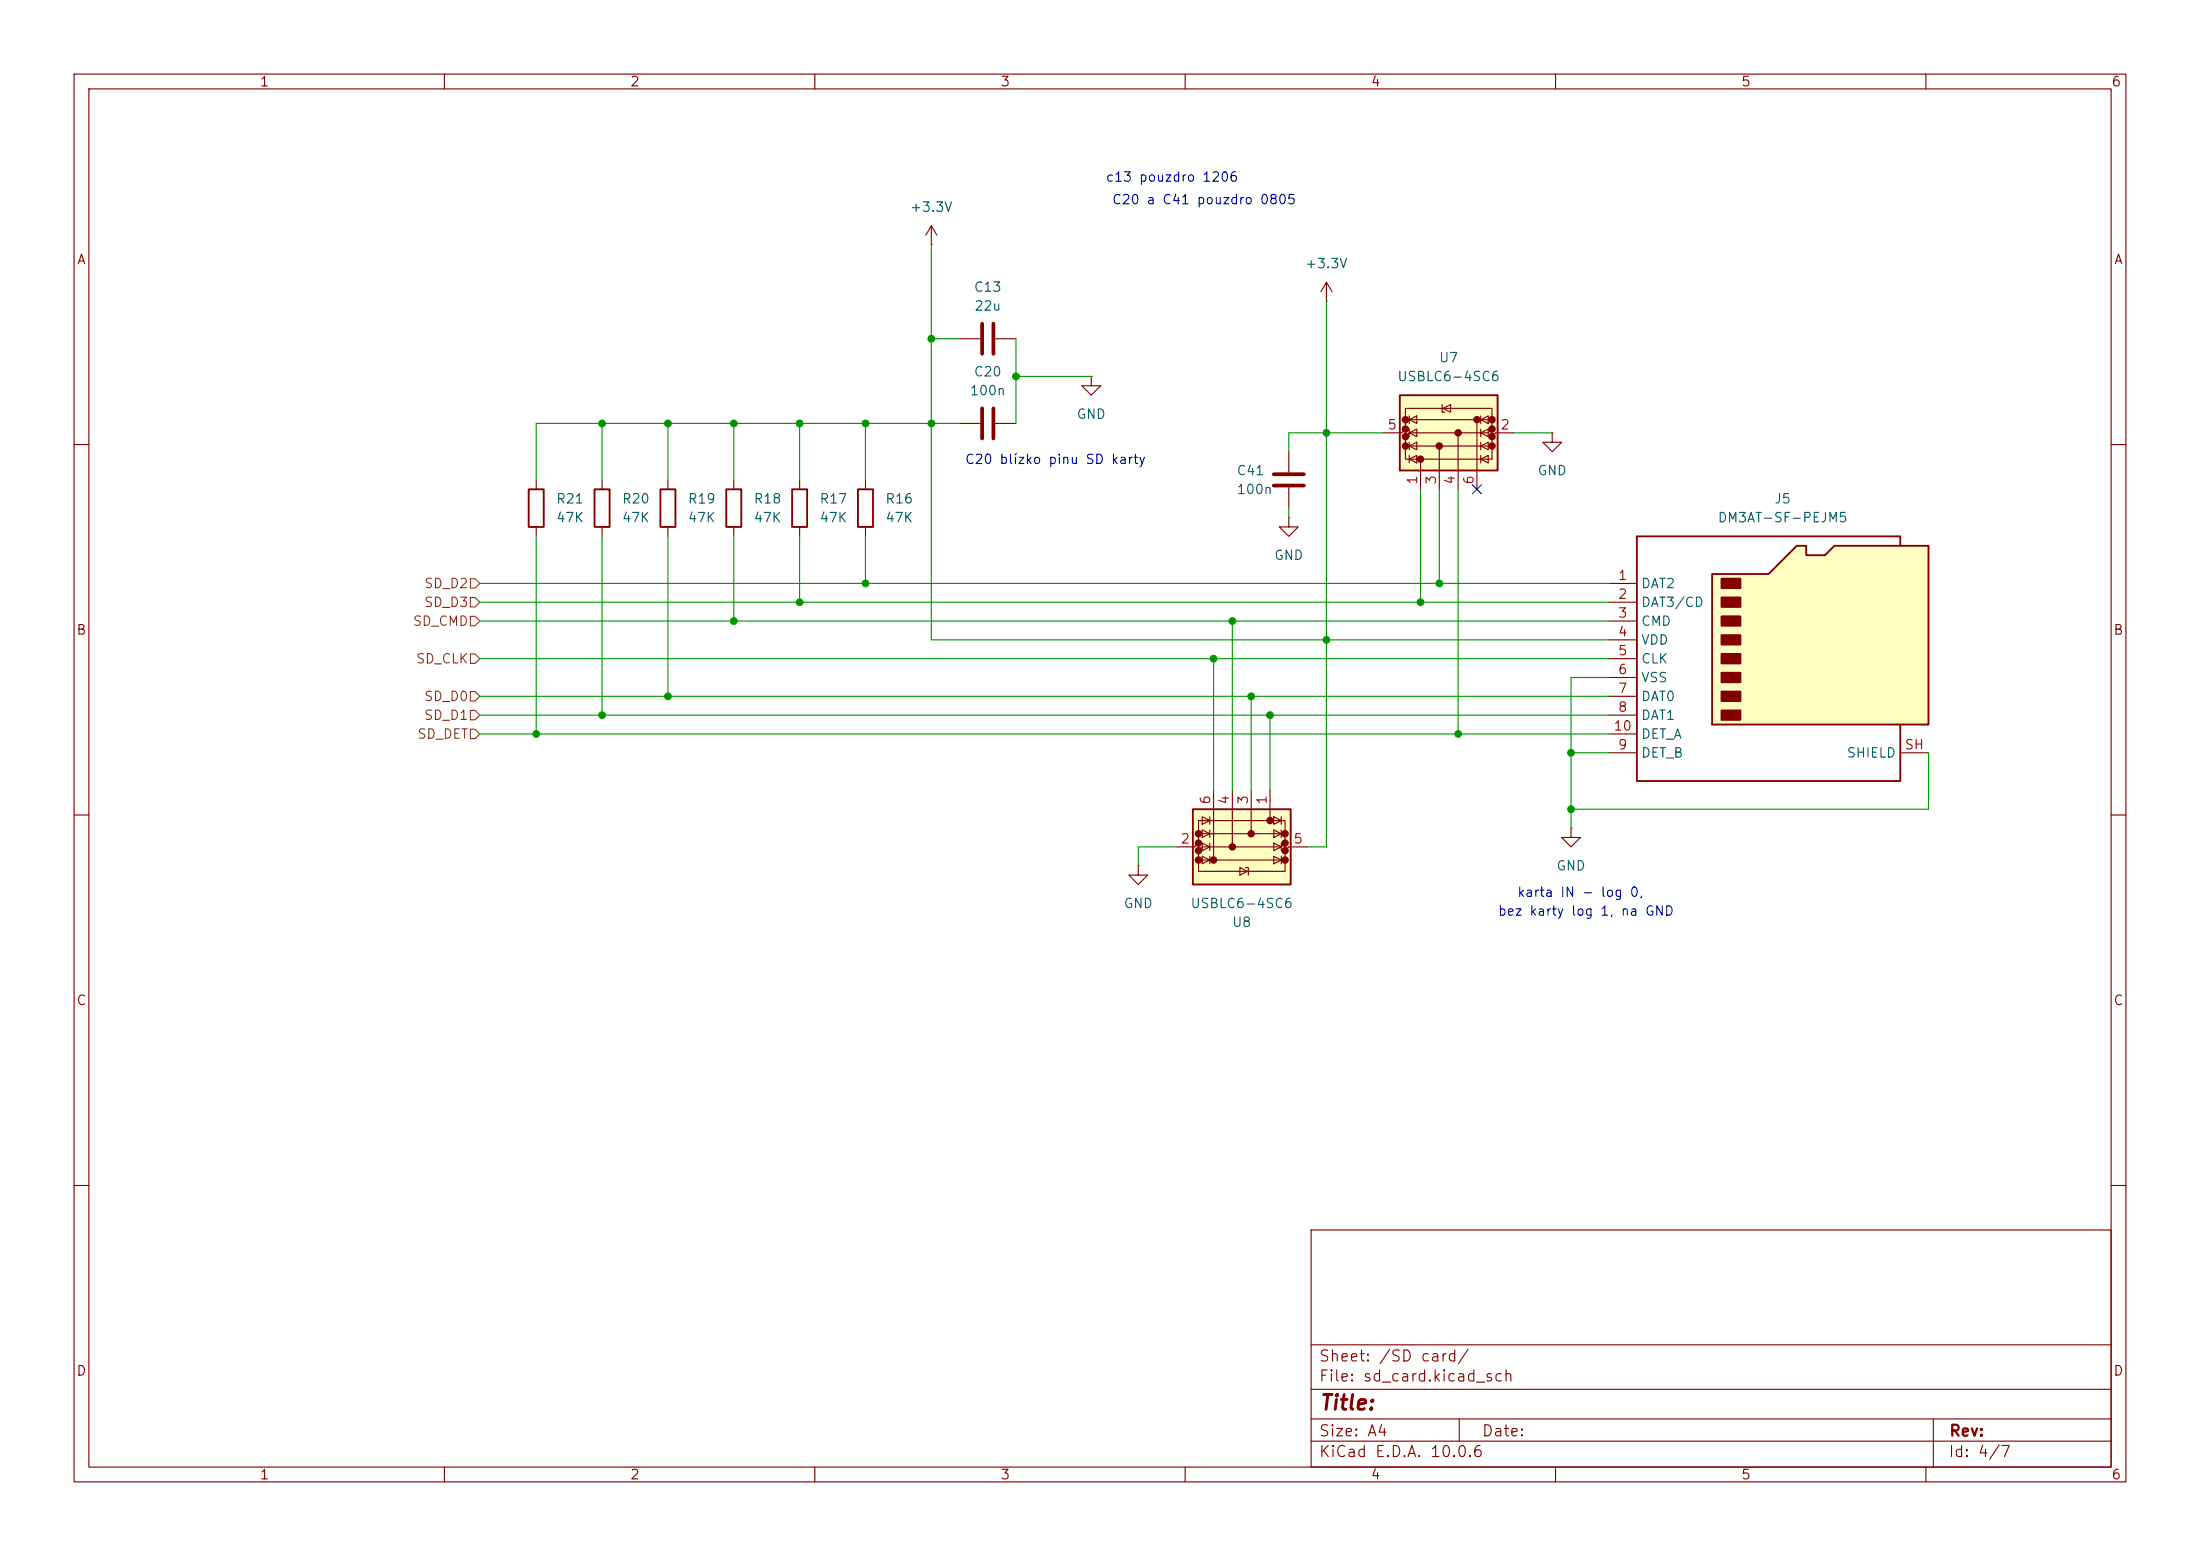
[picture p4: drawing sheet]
(kicad_sch
 (version 20260306)
 (generator "eeschema")
 (generator_version "10.0")
 (paper "A4")
 (lib_symbols
  (symbol "Device:C"
   (pin_numbers (hide yes))
   (pin_names
    (offset 0.254)) (exclude_from_sim no) (in_bom yes) (on_board yes)
   (in_pos_files yes)
   (duplicate_pin_numbers_are_jumpers no)
   (property "Reference" "C" (at 0.635 2.54 0) (show_name no) (do_not_autoplace no) (effects (font (size 1.27 1.27)) (justify left)))
   (property "Value" "C" (at 0.635 -2.54 0) (show_name no) (do_not_autoplace no) (effects (font (size 1.27 1.27)) (justify left)))
   (property "Footprint" "" (at 0.9652 -3.81 0) (show_name no) (do_not_autoplace no) (hide yes) (effects (font (size 1.27 1.27))))
   (property "Datasheet" "" (at 0 0 0) (show_name no) (do_not_autoplace no) (hide yes) (effects (font (size 1.27 1.27))))
   (property "Description" "Unpolarized capacitor" (at 0 0 0) (show_name no) (do_not_autoplace no) (hide yes) (effects (font (size 1.27 1.27))))
   (symbol "C_0_1"
    (polyline (pts (xy -2.032 0.762) (xy 2.032 0.762)) (stroke (width 0.508) (type default)) (fill (type none)))
    (polyline (pts (xy -2.032 -0.762) (xy 2.032 -0.762)) (stroke (width 0.508) (type default)) (fill (type none))))
   (symbol "C_1_1"
    (pin passive line (at 0 3.81 270) (length 2.794) (name "" (effects (font (size 1.27 1.27)))) (number "1" (effects (font (size 1.27 1.27)))))
    (pin passive line (at 0 -3.81 90) (length 2.794) (name "" (effects (font (size 1.27 1.27)))) (number "2" (effects (font (size 1.27 1.27))))))
   (embedded_fonts no))
  (symbol "Device:R"
   (pin_numbers (hide yes))
   (pin_names
    (offset 0)) (exclude_from_sim no) (in_bom yes) (on_board yes)
   (in_pos_files yes)
   (duplicate_pin_numbers_are_jumpers no)
   (property "Reference" "R" (at 2.032 0 90) (show_name no) (do_not_autoplace no) (effects (font (size 1.27 1.27))))
   (property "Value" "R" (at 0 0 90) (show_name no) (do_not_autoplace no) (effects (font (size 1.27 1.27))))
   (property "Footprint" "" (at -1.778 0 90) (show_name no) (do_not_autoplace no) (hide yes) (effects (font (size 1.27 1.27))))
   (property "Datasheet" "" (at 0 0 0) (show_name no) (do_not_autoplace no) (hide yes) (effects (font (size 1.27 1.27))))
   (property "Description" "Resistor" (at 0 0 0) (show_name no) (do_not_autoplace no) (hide yes) (effects (font (size 1.27 1.27))))
   (symbol "R_0_1"
    (rectangle (start -1.016 -2.54) (end 1.016 2.54) (stroke (width 0.254) (type default)) (fill (type none))))
   (symbol "R_1_1"
    (pin passive line (at 0 3.81 270) (length 1.27) (name "" (effects (font (size 1.27 1.27)))) (number "1" (effects (font (size 1.27 1.27)))))
    (pin passive line (at 0 -3.81 90) (length 1.27) (name "" (effects (font (size 1.27 1.27)))) (number "2" (effects (font (size 1.27 1.27))))))
   (embedded_fonts no))
  (symbol "Power_Protection:USBLC6-4SC6"
   (pin_names (hide yes)) (exclude_from_sim no) (in_bom yes) (on_board yes)
   (in_pos_files yes)
   (duplicate_pin_numbers_are_jumpers no)
   (property "Reference" "U" (at 1.27 9.525 0) (show_name no) (do_not_autoplace no) (effects (font (size 1.27 1.27)) (justify left)))
   (property "Value" "USBLC6-4SC6" (at 1.27 6.985 0) (show_name no) (do_not_autoplace no) (effects (font (size 1.27 1.27)) (justify left)))
   (property "Footprint" "Package_TO_SOT_SMD:SOT-23-6" (at 2.54 -10.16 0) (show_name no) (do_not_autoplace no) (hide yes) (effects (font (size 1.27 1.27)
    (italic yes)) (justify left)))
   (property "Datasheet" "https://www.st.com/resource/en/datasheet/usblc6-4.pdf" (at 2.54 -12.7 0) (show_name no) (do_not_autoplace no) (hide yes) (effects (font (size 1.27 1.27)) (justify left)))
   (property "Description" "Very low capacitance ESD protection diode, 4 data-line, SOT-23-6" (at 0 0 0) (show_name no) (do_not_autoplace no) (hide yes) (effects (font (size 1.27 1.27))))
   (symbol "USBLC6-4SC6_0_0"
    (circle (center -3.556 2.54) (radius 0.0001) (stroke (width 0.508) (type default)) (fill (type none)))
    (circle (center -1.778 4.572) (radius 0.0001) (stroke (width 0.508) (type default)) (fill (type none)))
    (circle (center -1.778 0) (radius 0.0001) (stroke (width 0.508) (type default)) (fill (type none)))
    (circle (center -1.778 -7.112) (radius 0.0001) (stroke (width 0.508) (type default)) (fill (type none)))
    (circle (center -0.508 4.572) (radius 0.0001) (stroke (width 0.508) (type default)) (fill (type none)))
    (circle (center -0.508 -7.112) (radius 0.0001) (stroke (width 0.508) (type default)) (fill (type none)))
    (circle (center 0 -2.54) (radius 0.0001) (stroke (width 0.508) (type default)) (fill (type none)))
    (circle (center 0.508 4.572) (radius 0.0001) (stroke (width 0.508) (type default)) (fill (type none)))
    (circle (center 0.508 -7.112) (radius 0.0001) (stroke (width 0.508) (type default)) (fill (type none)))
    (circle (center 1.778 4.572) (radius 0.0001) (stroke (width 0.508) (type default)) (fill (type none)))
    (circle (center 1.778 -5.08) (radius 0.0001) (stroke (width 0.508) (type default)) (fill (type none)))
    (circle (center 1.778 -7.112) (radius 0.0001) (stroke (width 0.508) (type default)) (fill (type none))))
   (symbol "USBLC6-4SC6_0_1"
    (polyline (pts (xy -5.08 2.54) (xy -3.556 2.54)) (stroke (width 0) (type default)) (fill (type none)))
    (polyline (pts (xy -5.08 0) (xy -1.778 0)) (stroke (width 0) (type default)) (fill (type none)))
    (polyline (pts (xy -5.08 -2.54) (xy 0 -2.54)) (stroke (width 0) (type default)) (fill (type none)))
    (polyline (pts (xy -5.08 -5.08) (xy 1.778 -5.08)) (stroke (width 0) (type default)) (fill (type none)))
    (polyline (pts (xy -4.064 3.048) (xy -3.048 3.048) (xy -3.556 4.064) (xy -4.064 3.048)) (stroke (width 0) (type default)) (fill (type none)))
    (polyline (pts (xy -4.064 -5.588) (xy -3.048 -5.588)) (stroke (width 0) (type default)) (fill (type none)))
    (polyline (pts (xy -3.048 4.064) (xy -4.064 4.064)) (stroke (width 0) (type default)) (fill (type none)))
    (polyline (pts (xy -3.048 -6.604) (xy -4.064 -6.604) (xy -3.556 -5.588) (xy -3.048 -6.604)) (stroke (width 0) (type default)) (fill (type none)))
    (polyline (pts (xy -2.286 4.064) (xy -1.27 4.064)) (stroke (width 0) (type default)) (fill (type none)))
    (polyline (pts (xy -2.286 -5.588) (xy -1.27 -5.588)) (stroke (width 0) (type default)) (fill (type none)))
    (polyline (pts (xy -1.27 3.048) (xy -2.286 3.048) (xy -1.778 4.064) (xy -1.27 3.048)) (stroke (width 0) (type default)) (fill (type none)))
    (polyline (pts (xy -1.27 -6.604) (xy -2.286 -6.604) (xy -1.778 -5.588) (xy -1.27 -6.604)) (stroke (width 0) (type default)) (fill (type none)))
    (polyline (pts (xy -0.508 3.048) (xy 0.508 3.048) (xy 0 4.064) (xy -0.508 3.048)) (stroke (width 0) (type default)) (fill (type none)))
    (polyline (pts (xy -0.508 -5.588) (xy 0.508 -5.588)) (stroke (width 0) (type default)) (fill (type none)))
    (polyline (pts (xy -0.508 -6.604) (xy 0.508 -6.604) (xy 0 -5.588) (xy -0.508 -6.604)) (stroke (width 0) (type default)) (fill (type none)))
    (polyline (pts (xy 0 5.08) (xy 0.508 4.572)) (stroke (width 0) (type default)) (fill (type none)))
    (polyline (pts (xy 0.508 4.064) (xy -0.508 4.064)) (stroke (width 0) (type default)) (fill (type none)))
    (polyline (pts (xy 0.508 -7.112) (xy -0.508 -7.112)) (stroke (width 0) (type default)) (fill (type none)))
    (polyline (pts (xy 1.27 4.064) (xy 2.286 4.064)) (stroke (width 0) (type default)) (fill (type none)))
    (polyline (pts (xy 1.27 -6.604) (xy 2.286 -6.604) (xy 1.778 -5.588) (xy 1.27 -6.604)) (stroke (width 0) (type default)) (fill (type none)))
    (polyline (pts (xy 1.778 4.572) (xy 3.302 4.572) (xy 3.302 -7.112) (xy 1.778 -7.112)) (stroke (width 0) (type default)) (fill (type none)))
    (polyline (pts (xy 2.286 3.048) (xy 1.27 3.048) (xy 1.778 4.064) (xy 2.286 3.048)) (stroke (width 0) (type default)) (fill (type none)))
    (polyline (pts (xy 2.286 -5.588) (xy 1.27 -5.588)) (stroke (width 0) (type default)) (fill (type none)))
    (polyline (pts (xy 2.794 -0.762) (xy 2.794 -0.381) (xy 3.81 -0.381)) (stroke (width 0) (type default)) (fill (type none)))
    (polyline (pts (xy 3.81 -1.524) (xy 2.794 -1.524) (xy 3.302 -0.508) (xy 3.81 -1.524)) (stroke (width 0) (type default)) (fill (type none))))
   (symbol "USBLC6-4SC6_1_1"
    (rectangle (start -5.08 5.334) (end 5.08 -7.874) (stroke (width 0.254) (type default)) (fill (type background)))
    (polyline (pts (xy -1.778 4.572) (xy -3.556 4.572) (xy -3.556 -7.112) (xy -1.778 -7.112)) (stroke (width 0) (type default)) (fill (type none)))
    (polyline (pts (xy -0.508 4.572) (xy 1.778 4.572) (xy 1.778 -7.112) (xy 0.508 -7.112)) (stroke (width 0) (type default)) (fill (type none)))
    (polyline (pts (xy 0 -7.62) (xy -0.508 -7.112) (xy -1.778 -7.112) (xy -1.778 4.572) (xy -0.508 4.572)) (stroke (width 0) (type default)) (fill (type none)))
    (polyline (pts (xy 0.508 -7.112) (xy 0 -6.604) (xy 0 4.064) (xy -0.508 4.572)) (stroke (width 0) (type default)) (fill (type none)))
    (pin passive line (at -7.62 2.54 0) (length 2.54) (name "I/O1" (effects (font (size 1.27 1.27)))) (number "1" (effects (font (size 1.27 1.27)))))
    (pin passive line (at 0 -10.16 90) (length 2.54) (name "GND" (effects (font (size 1.27 1.27)))) (number "2" (effects (font (size 1.27 1.27)))))
    (pin passive line (at -7.62 0 0) (length 2.54) (name "I/O2" (effects (font (size 1.27 1.27)))) (number "3" (effects (font (size 1.27 1.27)))))
    (pin passive line (at -7.62 -2.54 0) (length 2.54) (name "I/O3" (effects (font (size 1.27 1.27)))) (number "4" (effects (font (size 1.27 1.27)))))
    (pin passive line (at 0 7.62 270) (length 2.54) (name "VBUS" (effects (font (size 1.27 1.27)))) (number "5" (effects (font (size 1.27 1.27)))))
    (pin passive line (at -7.62 -5.08 0) (length 2.54) (name "I/O4" (effects (font (size 1.27 1.27)))) (number "6" (effects (font (size 1.27 1.27))))))
   (embedded_fonts no))
  (symbol "mp3_player:Micro_SD_Hirose_DM3AT" (exclude_from_sim no) (in_bom yes) (on_board yes)
   (in_pos_files yes)
   (duplicate_pin_numbers_are_jumpers no)
   (property "Reference" "J5" (at 0.635 21.59 0) (show_name no) (do_not_autoplace no) (effects (font (size 1.27 1.27))))
   (property "Value" "DM3AT-SF-PEJM5" (at 0.635 19.05 0) (show_name no) (do_not_autoplace no) (effects (font (size 1.27 1.27))))
   (property "Footprint" "Connector_Card:microSD_HC_Hirose_DM3AT-SF-PEJM5" (at 52.07 17.78 0) (show_name no) (do_not_autoplace no) (hide yes) (effects (font (size 1.27 1.27))))
   (property "Datasheet" "https://www.hirose.com/en/product/document?clcode=&productname=&series=DM3&documenttype=Catalog&lang=en&documentid=D49662_en" (at 2.54 2.54 0) (show_name no) (do_not_autoplace no) (hide yes) (effects (font (size 1.27 1.27))))
   (property "Description" "Micro SD Card Socket with two card detection pins" (at 0 0 0) (show_name no) (do_not_autoplace no) (hide yes) (effects (font (size 1.27 1.27))))
   (symbol "Micro_SD_Hirose_DM3AT_0_1"
    (polyline (pts (xy -8.89 -8.89) (xy -8.89 11.43) (xy -1.27 11.43) (xy 2.54 15.24) (xy 3.81 15.24) (xy 3.81 13.97) (xy 6.35 13.97) (xy 7.62 15.24) (xy 20.32 15.24) (xy 20.32 -8.89) (xy -8.89 -8.89)) (stroke (width 0.254) (type default)) (fill (type background)))
    (rectangle (start -7.62 10.795) (end -5.08 9.525) (stroke (width 0.254) (type default)) (fill (type outline)))
    (rectangle (start -7.62 8.255) (end -5.08 6.985) (stroke (width 0.254) (type default)) (fill (type outline)))
    (rectangle (start -7.62 5.715) (end -5.08 4.445) (stroke (width 0.254) (type default)) (fill (type outline)))
    (rectangle (start -7.62 3.175) (end -5.08 1.905) (stroke (width 0.254) (type default)) (fill (type outline)))
    (rectangle (start -7.62 0.635) (end -5.08 -0.635) (stroke (width 0.254) (type default)) (fill (type outline)))
    (rectangle (start -7.62 -1.905) (end -5.08 -3.175) (stroke (width 0.254) (type default)) (fill (type outline)))
    (rectangle (start -7.62 -4.445) (end -5.08 -5.715) (stroke (width 0.254) (type default)) (fill (type outline)))
    (rectangle (start -7.62 -6.985) (end -5.08 -8.255) (stroke (width 0.254) (type default)) (fill (type outline)))
    (polyline (pts (xy 16.51 15.24) (xy 16.51 16.51) (xy -19.05 16.51) (xy -19.05 -16.51) (xy 16.51 -16.51) (xy 16.51 -8.89)) (stroke (width 0.254) (type default)) (fill (type none))))
   (symbol "Micro_SD_Hirose_DM3AT_1_1"
    (pin bidirectional line (at -22.86 10.16 0) (length 3.81) (name "DAT2" (effects (font (size 1.27 1.27)))) (number "1" (effects (font (size 1.27 1.27)))))
    (pin bidirectional line (at -22.86 7.62 0) (length 3.81) (name "DAT3/CD" (effects (font (size 1.27 1.27)))) (number "2" (effects (font (size 1.27 1.27)))))
    (pin input line (at -22.86 5.08 0) (length 3.81) (name "CMD" (effects (font (size 1.27 1.27)))) (number "3" (effects (font (size 1.27 1.27)))))
    (pin power_in line (at -22.86 2.54 0) (length 3.81) (name "VDD" (effects (font (size 1.27 1.27)))) (number "4" (effects (font (size 1.27 1.27)))))
    (pin input line (at -22.86 0 0) (length 3.81) (name "CLK" (effects (font (size 1.27 1.27)))) (number "5" (effects (font (size 1.27 1.27)))))
    (pin power_in line (at -22.86 -2.54 0) (length 3.81) (name "VSS" (effects (font (size 1.27 1.27)))) (number "6" (effects (font (size 1.27 1.27)))))
    (pin bidirectional line (at -22.86 -5.08 0) (length 3.81) (name "DAT0" (effects (font (size 1.27 1.27)))) (number "7" (effects (font (size 1.27 1.27)))))
    (pin bidirectional line (at -22.86 -7.62 0) (length 3.81) (name "DAT1" (effects (font (size 1.27 1.27)))) (number "8" (effects (font (size 1.27 1.27)))))
    (pin passive line (at -22.86 -12.7 0) (length 3.81) (name "DET_B" (effects (font (size 1.27 1.27)))) (number "9" (effects (font (size 1.27 1.27)))))
    (pin passive line (at -22.86 -10.16 0) (length 3.81) (name "DET_A" (effects (font (size 1.27 1.27)))) (number "10" (effects (font (size 1.27 1.27)))))
    (pin passive line (at 20.32 -12.7 180) (length 3.81) (name "SHIELD" (effects (font (size 1.27 1.27)))) (number "SH" (effects (font (size 1.27 1.27))))))
   (embedded_fonts no))
  (symbol "power:+3.3V"
   (power global)
   (pin_numbers (hide yes))
   (pin_names
    (offset 0) (hide yes)) (exclude_from_sim no) (in_bom yes) (on_board yes)
   (in_pos_files yes)
   (duplicate_pin_numbers_are_jumpers no)
   (property "Reference" "#PWR" (at 0 -3.81 0) (show_name no) (do_not_autoplace no) (hide yes) (effects (font (size 1.27 1.27))))
   (property "Value" "+3.3V" (at 0 3.556 0) (show_name no) (do_not_autoplace no) (effects (font (size 1.27 1.27))))
   (property "Footprint" "" (at 0 0 0) (show_name no) (do_not_autoplace no) (hide yes) (effects (font (size 1.27 1.27))))
   (property "Datasheet" "" (at 0 0 0) (show_name no) (do_not_autoplace no) (hide yes) (effects (font (size 1.27 1.27))))
   (property "Description" "Power symbol creates a global label with name \"+3.3V\"" (at 0 0 0) (show_name no) (do_not_autoplace no) (hide yes) (effects (font (size 1.27 1.27))))
   (symbol "+3.3V_0_1"
    (polyline (pts (xy -0.762 1.27) (xy 0 2.54)) (stroke (width 0) (type default)) (fill (type none)))
    (polyline (pts (xy 0 2.54) (xy 0.762 1.27)) (stroke (width 0) (type default)) (fill (type none)))
    (polyline (pts (xy 0 0) (xy 0 2.54)) (stroke (width 0) (type default)) (fill (type none))))
   (symbol "+3.3V_1_1"
    (pin power_in line (at 0 0 90) (length 0) (name "" (effects (font (size 1.27 1.27)))) (number "1" (effects (font (size 1.27 1.27))))))
   (embedded_fonts no))
  (symbol "power:GND"
   (power global)
   (pin_numbers (hide yes))
   (pin_names
    (offset 0) (hide yes)) (exclude_from_sim no) (in_bom yes) (on_board yes)
   (in_pos_files yes)
   (duplicate_pin_numbers_are_jumpers no)
   (property "Reference" "#PWR" (at 0 -6.35 0) (show_name no) (do_not_autoplace no) (hide yes) (effects (font (size 1.27 1.27))))
   (property "Value" "GND" (at 0 -3.81 0) (show_name no) (do_not_autoplace no) (effects (font (size 1.27 1.27))))
   (property "Footprint" "" (at 0 0 0) (show_name no) (do_not_autoplace no) (hide yes) (effects (font (size 1.27 1.27))))
   (property "Datasheet" "" (at 0 0 0) (show_name no) (do_not_autoplace no) (hide yes) (effects (font (size 1.27 1.27))))
   (property "Description" "Power symbol creates a global label with name \"GND\" , ground" (at 0 0 0) (show_name no) (do_not_autoplace no) (hide yes) (effects (font (size 1.27 1.27))))
   (symbol "GND_0_1"
    (polyline (pts (xy 0 0) (xy 0 -1.27) (xy 1.27 -1.27) (xy 0 -2.54) (xy -1.27 -1.27) (xy 0 -1.27)) (stroke (width 0) (type default)) (fill (type none))))
   (symbol "GND_1_1"
    (pin power_in line (at 0 0 270) (length 0) (name "" (effects (font (size 1.27 1.27)))) (number "1" (effects (font (size 1.27 1.27))))))
   (embedded_fonts no)))
 (text "karta IN - log 0,"
  (exclude_from_sim no)
  (at 213.36 120.65 0)
  (effects (font (size 1.27 1.27))))
 (text "C20 a C41 pouzdro 0805"
  (exclude_from_sim no)
  (at 162.56 27.178 0)
  (effects (font (size 1.27 1.27))))
 (text "C20 blízko pinu SD karty"
  (exclude_from_sim no)
  (at 142.494 62.23 0)
  (effects (font (size 1.27 1.27))))
 (text "c13 pouzdro 1206"
  (exclude_from_sim no)
  (at 158.242 24.13 0)
  (effects (font (size 1.27 1.27))))
 (text "bez karty log 1, na GND"
  (exclude_from_sim no)
  (at 214.122 123.19 0)
  (effects (font (size 1.27 1.27))))
 (junction
  (at 107.95 57.15)
  (diameter 0)
  (color 0 0 0 0))
 (junction
  (at 196.85 99.06)
  (diameter 0)
  (color 0 0 0 0))
 (junction
  (at 125.73 57.15)
  (diameter 0)
  (color 0 0 0 0))
 (junction
  (at 166.37 83.82)
  (diameter 0)
  (color 0 0 0 0))
 (junction
  (at 81.28 57.15)
  (diameter 0)
  (color 0 0 0 0))
 (junction
  (at 116.84 78.74)
  (diameter 0)
  (color 0 0 0 0))
 (junction
  (at 212.09 101.6)
  (diameter 0)
  (color 0 0 0 0))
 (junction
  (at 81.28 96.52)
  (diameter 0)
  (color 0 0 0 0))
 (junction
  (at 179.07 58.42)
  (diameter 0)
  (color 0 0 0 0))
 (junction
  (at 99.06 57.15)
  (diameter 0)
  (color 0 0 0 0))
 (junction
  (at 191.77 81.28)
  (diameter 0)
  (color 0 0 0 0))
 (junction
  (at 163.83 88.9)
  (diameter 0)
  (color 0 0 0 0))
 (junction
  (at 90.17 57.15)
  (diameter 0)
  (color 0 0 0 0))
 (junction
  (at 107.95 81.28)
  (diameter 0)
  (color 0 0 0 0))
 (junction
  (at 179.07 86.36)
  (diameter 0)
  (color 0 0 0 0))
 (junction
  (at 116.84 57.15)
  (diameter 0)
  (color 0 0 0 0))
 (junction
  (at 99.06 83.82)
  (diameter 0)
  (color 0 0 0 0))
 (junction
  (at 171.45 96.52)
  (diameter 0)
  (color 0 0 0 0))
 (junction
  (at 194.31 78.74)
  (diameter 0)
  (color 0 0 0 0))
 (junction
  (at 168.91 93.98)
  (diameter 0)
  (color 0 0 0 0))
 (junction
  (at 212.09 109.22)
  (diameter 0)
  (color 0 0 0 0))
 (junction
  (at 137.16 50.8)
  (diameter 0)
  (color 0 0 0 0))
 (junction
  (at 125.73 45.72)
  (diameter 0)
  (color 0 0 0 0))
 (junction
  (at 90.17 93.98)
  (diameter 0)
  (color 0 0 0 0))
 (junction
  (at 72.39 99.06)
  (diameter 0)
  (color 0 0 0 0))
 (no_connect
  (at 199.39 66.04))
 (wire
  (pts (xy 116.84 57.15) (xy 107.95 57.15))
  (stroke (width 0) (type default)))
 (wire
  (pts (xy 99.06 57.15) (xy 99.06 64.77))
  (stroke (width 0) (type default)))
 (wire
  (pts (xy 163.83 88.9) (xy 163.83 106.68))
  (stroke (width 0) (type default)))
 (wire
  (pts (xy 90.17 57.15) (xy 81.28 57.15))
  (stroke (width 0) (type default)))
 (wire
  (pts (xy 176.53 114.3) (xy 179.07 114.3))
  (stroke (width 0) (type default)))
 (wire
  (pts (xy 194.31 66.04) (xy 194.31 78.74))
  (stroke (width 0) (type default)))
 (wire
  (pts (xy 125.73 45.72) (xy 129.54 45.72))
  (stroke (width 0) (type default)))
 (wire
  (pts (xy 168.91 93.98) (xy 217.17 93.98))
  (stroke (width 0) (type default)))
 (wire
  (pts (xy 163.83 88.9) (xy 217.17 88.9))
  (stroke (width 0) (type default)))
 (wire
  (pts (xy 64.77 96.52) (xy 171.45 96.52))
  (stroke (width 0) (type default)))
 (wire
  (pts (xy 217.17 91.44) (xy 212.09 91.44))
  (stroke (width 0) (type default)))
 (wire
  (pts (xy 204.47 58.42) (xy 209.55 58.42))
  (stroke (width 0) (type default)))
 (wire
  (pts (xy 179.07 86.36) (xy 179.07 114.3))
  (stroke (width 0) (type default)))
 (wire
  (pts (xy 116.84 72.39) (xy 116.84 78.74))
  (stroke (width 0) (type default)))
 (wire
  (pts (xy 260.35 101.6) (xy 260.35 109.22))
  (stroke (width 0) (type default)))
 (wire
  (pts (xy 107.95 72.39) (xy 107.95 81.28))
  (stroke (width 0) (type default)))
 (wire
  (pts (xy 196.85 66.04) (xy 196.85 99.06))
  (stroke (width 0) (type default)))
 (wire
  (pts (xy 64.77 81.28) (xy 191.77 81.28))
  (stroke (width 0) (type default)))
 (wire
  (pts (xy 212.09 101.6) (xy 212.09 109.22))
  (stroke (width 0) (type default)))
 (wire
  (pts (xy 179.07 58.42) (xy 186.69 58.42))
  (stroke (width 0) (type default)))
 (wire
  (pts (xy 173.99 58.42) (xy 179.07 58.42))
  (stroke (width 0) (type default)))
 (wire
  (pts (xy 64.77 99.06) (xy 196.85 99.06))
  (stroke (width 0) (type default)))
 (wire
  (pts (xy 125.73 45.72) (xy 125.73 57.15))
  (stroke (width 0) (type default)))
 (wire
  (pts (xy 171.45 96.52) (xy 171.45 106.68))
  (stroke (width 0) (type default)))
 (wire
  (pts (xy 191.77 81.28) (xy 217.17 81.28))
  (stroke (width 0) (type default)))
 (wire
  (pts (xy 212.09 109.22) (xy 212.09 111.76))
  (stroke (width 0) (type default)))
 (wire
  (pts (xy 171.45 96.52) (xy 217.17 96.52))
  (stroke (width 0) (type default)))
 (wire
  (pts (xy 64.77 78.74) (xy 194.31 78.74))
  (stroke (width 0) (type default)))
 (wire
  (pts (xy 125.73 86.36) (xy 179.07 86.36))
  (stroke (width 0) (type default)))
 (wire
  (pts (xy 166.37 83.82) (xy 217.17 83.82))
  (stroke (width 0) (type default)))
 (wire
  (pts (xy 125.73 57.15) (xy 125.73 86.36))
  (stroke (width 0) (type default)))
 (wire
  (pts (xy 72.39 64.77) (xy 72.39 57.15))
  (stroke (width 0) (type default)))
 (wire
  (pts (xy 116.84 57.15) (xy 116.84 64.77))
  (stroke (width 0) (type default)))
 (wire
  (pts (xy 217.17 101.6) (xy 212.09 101.6))
  (stroke (width 0) (type default)))
 (wire
  (pts (xy 137.16 50.8) (xy 137.16 57.15))
  (stroke (width 0) (type default)))
 (wire
  (pts (xy 194.31 78.74) (xy 217.17 78.74))
  (stroke (width 0) (type default)))
 (wire
  (pts (xy 72.39 57.15) (xy 81.28 57.15))
  (stroke (width 0) (type default)))
 (wire
  (pts (xy 260.35 109.22) (xy 212.09 109.22))
  (stroke (width 0) (type default)))
 (wire
  (pts (xy 64.77 83.82) (xy 166.37 83.82))
  (stroke (width 0) (type default)))
 (wire
  (pts (xy 125.73 57.15) (xy 129.54 57.15))
  (stroke (width 0) (type default)))
 (wire
  (pts (xy 81.28 72.39) (xy 81.28 96.52))
  (stroke (width 0) (type default)))
 (wire
  (pts (xy 137.16 45.72) (xy 137.16 50.8))
  (stroke (width 0) (type default)))
 (wire
  (pts (xy 125.73 33.02) (xy 125.73 45.72))
  (stroke (width 0) (type default)))
 (wire
  (pts (xy 212.09 91.44) (xy 212.09 101.6))
  (stroke (width 0) (type default)))
 (wire
  (pts (xy 64.77 88.9) (xy 163.83 88.9))
  (stroke (width 0) (type default)))
 (wire
  (pts (xy 81.28 57.15) (xy 81.28 64.77))
  (stroke (width 0) (type default)))
 (wire
  (pts (xy 166.37 83.82) (xy 166.37 106.68))
  (stroke (width 0) (type default)))
 (wire
  (pts (xy 179.07 86.36) (xy 217.17 86.36))
  (stroke (width 0) (type default)))
 (wire
  (pts (xy 196.85 99.06) (xy 217.17 99.06))
  (stroke (width 0) (type default)))
 (wire
  (pts (xy 107.95 57.15) (xy 107.95 64.77))
  (stroke (width 0) (type default)))
 (wire
  (pts (xy 173.99 60.96) (xy 173.99 58.42))
  (stroke (width 0) (type default)))
 (wire
  (pts (xy 90.17 57.15) (xy 90.17 64.77))
  (stroke (width 0) (type default)))
 (wire
  (pts (xy 168.91 93.98) (xy 168.91 106.68))
  (stroke (width 0) (type default)))
 (wire
  (pts (xy 107.95 57.15) (xy 99.06 57.15))
  (stroke (width 0) (type default)))
 (wire
  (pts (xy 72.39 72.39) (xy 72.39 99.06))
  (stroke (width 0) (type default)))
 (wire
  (pts (xy 158.75 114.3) (xy 153.67 114.3))
  (stroke (width 0) (type default)))
 (wire
  (pts (xy 90.17 72.39) (xy 90.17 93.98))
  (stroke (width 0) (type default)))
 (wire
  (pts (xy 173.99 68.58) (xy 173.99 69.85))
  (stroke (width 0) (type default)))
 (wire
  (pts (xy 116.84 57.15) (xy 125.73 57.15))
  (stroke (width 0) (type default)))
 (wire
  (pts (xy 191.77 66.04) (xy 191.77 81.28))
  (stroke (width 0) (type default)))
 (wire
  (pts (xy 99.06 72.39) (xy 99.06 83.82))
  (stroke (width 0) (type default)))
 (wire
  (pts (xy 137.16 50.8) (xy 147.32 50.8))
  (stroke (width 0) (type default)))
 (wire
  (pts (xy 179.07 58.42) (xy 179.07 86.36))
  (stroke (width 0) (type default)))
 (wire
  (pts (xy 153.67 114.3) (xy 153.67 116.84))
  (stroke (width 0) (type default)))
 (wire
  (pts (xy 64.77 93.98) (xy 168.91 93.98))
  (stroke (width 0) (type default)))
 (wire
  (pts (xy 99.06 57.15) (xy 90.17 57.15))
  (stroke (width 0) (type default)))
 (wire
  (pts (xy 179.07 40.64) (xy 179.07 58.42))
  (stroke (width 0) (type default)))
 (hierarchical_label "SD_D0"
  (shape input)
  (at 64.77 93.98 180)
  (effects (font (size 1.27 1.27)) (justify right)))
 (hierarchical_label "SD_D2"
  (shape input)
  (at 64.77 78.74 180)
  (effects (font (size 1.27 1.27)) (justify right)))
 (hierarchical_label "SD_DET"
  (shape input)
  (at 64.77 99.06 180)
  (effects (font (size 1.27 1.27)) (justify right)))
 (hierarchical_label "SD_CMD"
  (shape input)
  (at 64.77 83.82 180)
  (effects (font (size 1.27 1.27)) (justify right)))
 (hierarchical_label "SD_CLK"
  (shape input)
  (at 64.77 88.9 180)
  (effects (font (size 1.27 1.27)) (justify right)))
 (hierarchical_label "SD_D3"
  (shape input)
  (at 64.77 81.28 180)
  (effects (font (size 1.27 1.27)) (justify right)))
 (hierarchical_label "SD_D1"
  (shape input)
  (at 64.77 96.52 180)
  (effects (font (size 1.27 1.27)) (justify right)))
 (symbol
  (lib_id "power:GND")
  (at 147.32 50.8 0)
  (unit 1)
  (body_style 1)
  (exclude_from_sim no)
  (in_bom yes)
  (on_board yes)
  (in_pos_files yes)
  (dnp no)
  (fields_autoplaced yes)
  (property "Reference" "#PWR039" (at 147.32 57.15 0) (hide yes) (show_name no) (do_not_autoplace no) (effects (font (size 1.27 1.27))))
  (property "Value" "GND" (at 147.32 55.88 0) (show_name no) (do_not_autoplace no) (effects (font (size 1.27 1.27))))
  (property "Footprint" "" (at 147.32 50.8 0) (hide yes) (show_name no) (do_not_autoplace no) (effects (font (size 1.27 1.27))))
  (property "Datasheet" "" (at 147.32 50.8 0) (hide yes) (show_name no) (do_not_autoplace no) (effects (font (size 1.27 1.27))))
  (property "Description" "Power symbol creates a global label with name \"GND\" , ground" (at 147.32 50.8 0) (hide yes) (show_name no) (do_not_autoplace no) (effects (font (size 1.27 1.27))))
  (pin "1"))
 (symbol
  (lib_id "Power_Protection:USBLC6-4SC6")
  (at 194.31 58.42 90)
  (unit 1)
  (body_style 1)
  (exclude_from_sim no)
  (in_bom yes)
  (on_board yes)
  (in_pos_files yes)
  (dnp no)
  (fields_autoplaced yes)
  (property "Reference" "U7" (at 195.58 48.26 90) (show_name no) (do_not_autoplace no) (effects (font (size 1.27 1.27))))
  (property "Value" "USBLC6-4SC6" (at 195.58 50.8 90) (show_name no) (do_not_autoplace no) (effects (font (size 1.27 1.27))))
  (property "Footprint" "Package_TO_SOT_SMD:SOT-23-6" (at 204.47 55.88 0) (hide yes) (show_name no) (do_not_autoplace no) (effects (font (size 1.27 1.27)
    (italic yes)) (justify left)))
  (property "Datasheet" "https://www.st.com/resource/en/datasheet/usblc6-4.pdf" (at 207.01 55.88 0) (hide yes) (show_name no) (do_not_autoplace no) (effects (font (size 1.27 1.27)) (justify left)))
  (property "Description" "Very low capacitance ESD protection diode, 4 data-line, SOT-23-6" (at 194.31 58.42 0) (hide yes) (show_name no) (do_not_autoplace no) (effects (font (size 1.27 1.27))))
  (pin "1")
  (pin "3")
  (pin "6")
  (pin "5")
  (pin "2")
  (pin "4"))
 (symbol
  (lib_id "power:GND")
  (at 212.09 111.76 0)
  (unit 1)
  (body_style 1)
  (exclude_from_sim no)
  (in_bom yes)
  (on_board yes)
  (in_pos_files yes)
  (dnp no)
  (fields_autoplaced yes)
  (property "Reference" "#PWR038" (at 212.09 118.11 0) (hide yes) (show_name no) (do_not_autoplace no) (effects (font (size 1.27 1.27))))
  (property "Value" "GND" (at 212.09 116.84 0) (show_name no) (do_not_autoplace no) (effects (font (size 1.27 1.27))))
  (property "Footprint" "" (at 212.09 111.76 0) (hide yes) (show_name no) (do_not_autoplace no) (effects (font (size 1.27 1.27))))
  (property "Datasheet" "" (at 212.09 111.76 0) (hide yes) (show_name no) (do_not_autoplace no) (effects (font (size 1.27 1.27))))
  (property "Description" "Power symbol creates a global label with name \"GND\" , ground" (at 212.09 111.76 0) (hide yes) (show_name no) (do_not_autoplace no) (effects (font (size 1.27 1.27))))
  (pin "1"))
 (symbol
  (lib_id "Device:R")
  (at 72.39 68.58 0)
  (unit 1)
  (body_style 1)
  (exclude_from_sim no)
  (in_bom yes)
  (on_board yes)
  (in_pos_files yes)
  (dnp no)
  (fields_autoplaced yes)
  (property "Reference" "R21" (at 75.0056 67.3099 0) (show_name no) (do_not_autoplace no) (effects (font (size 1.27 1.27)) (justify left)))
  (property "Value" "47K" (at 75.0056 69.8499 0) (show_name no) (do_not_autoplace no) (effects (font (size 1.27 1.27)) (justify left)))
  (property "Footprint" "Resistor_SMD:R_0603_1608Metric" (at 70.612 68.58 90) (hide yes) (show_name no) (do_not_autoplace no) (effects (font (size 1.27 1.27))))
  (property "Datasheet" "" (at 72.39 68.58 0) (hide yes) (show_name no) (do_not_autoplace no) (effects (font (size 1.27 1.27))))
  (property "Description" "Resistor" (at 72.39 68.58 0) (hide yes) (show_name no) (do_not_autoplace no) (effects (font (size 1.27 1.27))))
  (pin "1")
  (pin "2"))
 (symbol
  (lib_id "Device:R")
  (at 116.84 68.58 0)
  (unit 1)
  (body_style 1)
  (exclude_from_sim no)
  (in_bom yes)
  (on_board yes)
  (in_pos_files yes)
  (dnp no)
  (fields_autoplaced yes)
  (property "Reference" "R16" (at 119.4556 67.3099 0) (show_name no) (do_not_autoplace no) (effects (font (size 1.27 1.27)) (justify left)))
  (property "Value" "47K" (at 119.4556 69.8499 0) (show_name no) (do_not_autoplace no) (effects (font (size 1.27 1.27)) (justify left)))
  (property "Footprint" "Resistor_SMD:R_0603_1608Metric" (at 115.062 68.58 90) (hide yes) (show_name no) (do_not_autoplace no) (effects (font (size 1.27 1.27))))
  (property "Datasheet" "" (at 116.84 68.58 0) (hide yes) (show_name no) (do_not_autoplace no) (effects (font (size 1.27 1.27))))
  (property "Description" "Resistor" (at 116.84 68.58 0) (hide yes) (show_name no) (do_not_autoplace no) (effects (font (size 1.27 1.27))))
  (pin "1")
  (pin "2"))
 (symbol
  (lib_id "power:GND")
  (at 209.55 58.42 0)
  (unit 1)
  (body_style 1)
  (exclude_from_sim no)
  (in_bom yes)
  (on_board yes)
  (in_pos_files yes)
  (dnp no)
  (fields_autoplaced yes)
  (property "Reference" "#PWR050" (at 209.55 64.77 0) (hide yes) (show_name no) (do_not_autoplace no) (effects (font (size 1.27 1.27))))
  (property "Value" "GND" (at 209.55 63.5 0) (show_name no) (do_not_autoplace no) (effects (font (size 1.27 1.27))))
  (property "Footprint" "" (at 209.55 58.42 0) (hide yes) (show_name no) (do_not_autoplace no) (effects (font (size 1.27 1.27))))
  (property "Datasheet" "" (at 209.55 58.42 0) (hide yes) (show_name no) (do_not_autoplace no) (effects (font (size 1.27 1.27))))
  (property "Description" "Power symbol creates a global label with name \"GND\" , ground" (at 209.55 58.42 0) (hide yes) (show_name no) (do_not_autoplace no) (effects (font (size 1.27 1.27))))
  (pin "1"))
 (symbol
  (lib_id "power:GND")
  (at 173.99 69.85 0)
  (unit 1)
  (body_style 1)
  (exclude_from_sim no)
  (in_bom yes)
  (on_board yes)
  (in_pos_files yes)
  (dnp no)
  (fields_autoplaced yes)
  (property "Reference" "#PWR051" (at 173.99 76.2 0) (hide yes) (show_name no) (do_not_autoplace no) (effects (font (size 1.27 1.27))))
  (property "Value" "GND" (at 173.99 74.93 0) (show_name no) (do_not_autoplace no) (effects (font (size 1.27 1.27))))
  (property "Footprint" "" (at 173.99 69.85 0) (hide yes) (show_name no) (do_not_autoplace no) (effects (font (size 1.27 1.27))))
  (property "Datasheet" "" (at 173.99 69.85 0) (hide yes) (show_name no) (do_not_autoplace no) (effects (font (size 1.27 1.27))))
  (property "Description" "Power symbol creates a global label with name \"GND\" , ground" (at 173.99 69.85 0) (hide yes) (show_name no) (do_not_autoplace no) (effects (font (size 1.27 1.27))))
  (pin "1"))
 (symbol
  (lib_id "Device:R")
  (at 81.28 68.58 0)
  (unit 1)
  (body_style 1)
  (exclude_from_sim no)
  (in_bom yes)
  (on_board yes)
  (in_pos_files yes)
  (dnp no)
  (fields_autoplaced yes)
  (property "Reference" "R20" (at 83.8956 67.3099 0) (show_name no) (do_not_autoplace no) (effects (font (size 1.27 1.27)) (justify left)))
  (property "Value" "47K" (at 83.8956 69.8499 0) (show_name no) (do_not_autoplace no) (effects (font (size 1.27 1.27)) (justify left)))
  (property "Footprint" "Resistor_SMD:R_0603_1608Metric" (at 79.502 68.58 90) (hide yes) (show_name no) (do_not_autoplace no) (effects (font (size 1.27 1.27))))
  (property "Datasheet" "" (at 81.28 68.58 0) (hide yes) (show_name no) (do_not_autoplace no) (effects (font (size 1.27 1.27))))
  (property "Description" "Resistor" (at 81.28 68.58 0) (hide yes) (show_name no) (do_not_autoplace no) (effects (font (size 1.27 1.27))))
  (pin "1")
  (pin "2"))
 (symbol
  (lib_id "Device:C")
  (at 133.35 57.15 270)
  (unit 1)
  (body_style 1)
  (exclude_from_sim no)
  (in_bom yes)
  (on_board yes)
  (in_pos_files yes)
  (dnp no)
  (fields_autoplaced yes)
  (property "Reference" "C20" (at 133.35 50.165 90) (show_name no) (do_not_autoplace no) (effects (font (size 1.27 1.27))))
  (property "Value" "100n" (at 133.35 52.705 90) (show_name no) (do_not_autoplace no) (effects (font (size 1.27 1.27))))
  (property "Footprint" "Capacitor_SMD:C_0603_1608Metric" (at 129.54 58.1152 0) (hide yes) (show_name no) (do_not_autoplace no) (effects (font (size 1.27 1.27))))
  (property "Datasheet" "" (at 133.35 57.15 0) (hide yes) (show_name no) (do_not_autoplace no) (effects (font (size 1.27 1.27))))
  (property "Description" "Unpolarized capacitor" (at 133.35 57.15 0) (hide yes) (show_name no) (do_not_autoplace no) (effects (font (size 1.27 1.27))))
  (pin "2")
  (pin "1"))
 (symbol
  (lib_id "Device:R")
  (at 99.06 68.58 0)
  (unit 1)
  (body_style 1)
  (exclude_from_sim no)
  (in_bom yes)
  (on_board yes)
  (in_pos_files yes)
  (dnp no)
  (fields_autoplaced yes)
  (property "Reference" "R18" (at 101.6756 67.3099 0) (show_name no) (do_not_autoplace no) (effects (font (size 1.27 1.27)) (justify left)))
  (property "Value" "47K" (at 101.6756 69.8499 0) (show_name no) (do_not_autoplace no) (effects (font (size 1.27 1.27)) (justify left)))
  (property "Footprint" "Resistor_SMD:R_0603_1608Metric" (at 97.282 68.58 90) (hide yes) (show_name no) (do_not_autoplace no) (effects (font (size 1.27 1.27))))
  (property "Datasheet" "" (at 99.06 68.58 0) (hide yes) (show_name no) (do_not_autoplace no) (effects (font (size 1.27 1.27))))
  (property "Description" "Resistor" (at 99.06 68.58 0) (hide yes) (show_name no) (do_not_autoplace no) (effects (font (size 1.27 1.27))))
  (pin "1")
  (pin "2"))
 (symbol
  (lib_id "Device:C")
  (at 173.99 64.77 0)
  (unit 1)
  (body_style 1)
  (exclude_from_sim no)
  (in_bom yes)
  (on_board yes)
  (in_pos_files yes)
  (dnp no)
  (property "Reference" "C41" (at 166.878 63.5 0) (show_name no) (do_not_autoplace no) (effects (font (size 1.27 1.27)) (justify left)))
  (property "Value" "100n" (at 166.878 66.04 0) (show_name no) (do_not_autoplace no) (effects (font (size 1.27 1.27)) (justify left)))
  (property "Footprint" "Capacitor_SMD:C_0603_1608Metric" (at 174.9552 68.58 0) (hide yes) (show_name no) (do_not_autoplace no) (effects (font (size 1.27 1.27))))
  (property "Datasheet" "" (at 173.99 64.77 0) (hide yes) (show_name no) (do_not_autoplace no) (effects (font (size 1.27 1.27))))
  (property "Description" "Unpolarized capacitor" (at 173.99 64.77 0) (hide yes) (show_name no) (do_not_autoplace no) (effects (font (size 1.27 1.27))))
  (pin "2")
  (pin "1"))
 (symbol
  (lib_id "Device:R")
  (at 107.95 68.58 0)
  (unit 1)
  (body_style 1)
  (exclude_from_sim no)
  (in_bom yes)
  (on_board yes)
  (in_pos_files yes)
  (dnp no)
  (fields_autoplaced yes)
  (property "Reference" "R17" (at 110.5656 67.3099 0) (show_name no) (do_not_autoplace no) (effects (font (size 1.27 1.27)) (justify left)))
  (property "Value" "47K" (at 110.5656 69.8499 0) (show_name no) (do_not_autoplace no) (effects (font (size 1.27 1.27)) (justify left)))
  (property "Footprint" "Resistor_SMD:R_0603_1608Metric" (at 106.172 68.58 90) (hide yes) (show_name no) (do_not_autoplace no) (effects (font (size 1.27 1.27))))
  (property "Datasheet" "" (at 107.95 68.58 0) (hide yes) (show_name no) (do_not_autoplace no) (effects (font (size 1.27 1.27))))
  (property "Description" "Resistor" (at 107.95 68.58 0) (hide yes) (show_name no) (do_not_autoplace no) (effects (font (size 1.27 1.27))))
  (pin "1")
  (pin "2"))
 (symbol
  (lib_id "power:+3.3V")
  (at 179.07 40.64 0)
  (unit 1)
  (body_style 1)
  (exclude_from_sim no)
  (in_bom yes)
  (on_board yes)
  (in_pos_files yes)
  (dnp no)
  (fields_autoplaced yes)
  (property "Reference" "#PWR057" (at 179.07 44.45 0) (hide yes) (show_name no) (do_not_autoplace no) (effects (font (size 1.27 1.27))))
  (property "Value" "+3.3V" (at 179.07 35.56 0) (show_name no) (do_not_autoplace no) (effects (font (size 1.27 1.27))))
  (property "Footprint" "" (at 179.07 40.64 0) (hide yes) (show_name no) (do_not_autoplace no) (effects (font (size 1.27 1.27))))
  (property "Datasheet" "" (at 179.07 40.64 0) (hide yes) (show_name no) (do_not_autoplace no) (effects (font (size 1.27 1.27))))
  (property "Description" "Power symbol creates a global label with name \"+3.3V\"" (at 179.07 40.64 0) (hide yes) (show_name no) (do_not_autoplace no) (effects (font (size 1.27 1.27))))
  (pin "1"))
 (symbol
  (lib_id "mp3_player:Micro_SD_Hirose_DM3AT")
  (at 240.03 88.9 0)
  (unit 1)
  (body_style 1)
  (exclude_from_sim no)
  (in_bom yes)
  (on_board yes)
  (in_pos_files yes)
  (dnp no)
  (fields_autoplaced yes)
  (property "Reference" "J5" (at 240.665 67.31 0) (show_name no) (do_not_autoplace no) (effects (font (size 1.27 1.27))))
  (property "Value" "DM3AT-SF-PEJM5" (at 240.665 69.85 0) (show_name no) (do_not_autoplace no) (effects (font (size 1.27 1.27))))
  (property "Footprint" "Connector_Card:microSD_HC_Hirose_DM3AT-SF-PEJM5" (at 292.1 71.12 0) (hide yes) (show_name no) (do_not_autoplace no) (effects (font (size 1.27 1.27))))
  (property "Datasheet" "https://www.hirose.com/en/product/document?clcode=&productname=&series=DM3&documenttype=Catalog&lang=en&documentid=D49662_en" (at 242.57 86.36 0) (hide yes) (show_name no) (do_not_autoplace no) (effects (font (size 1.27 1.27))))
  (property "Description" "Micro SD Card Socket with two card detection pins" (at 240.03 88.9 0) (hide yes) (show_name no) (do_not_autoplace no) (effects (font (size 1.27 1.27))))
  (pin "9")
  (pin "3")
  (pin "1")
  (pin "10")
  (pin "6")
  (pin "7")
  (pin "5")
  (pin "4")
  (pin "SH")
  (pin "2")
  (pin "8"))
 (symbol
  (lib_id "Device:C")
  (at 133.35 45.72 270)
  (unit 1)
  (body_style 1)
  (exclude_from_sim no)
  (in_bom yes)
  (on_board yes)
  (in_pos_files yes)
  (dnp no)
  (fields_autoplaced yes)
  (property "Reference" "C13" (at 133.35 38.735 90) (show_name no) (do_not_autoplace no) (effects (font (size 1.27 1.27))))
  (property "Value" "22u" (at 133.35 41.275 90) (show_name no) (do_not_autoplace no) (effects (font (size 1.27 1.27))))
  (property "Footprint" "Capacitor_SMD:C_0805_2012Metric" (at 129.54 46.6852 0) (hide yes) (show_name no) (do_not_autoplace no) (effects (font (size 1.27 1.27))))
  (property "Datasheet" "" (at 133.35 45.72 0) (hide yes) (show_name no) (do_not_autoplace no) (effects (font (size 1.27 1.27))))
  (property "Description" "Unpolarized capacitor" (at 133.35 45.72 0) (hide yes) (show_name no) (do_not_autoplace no) (effects (font (size 1.27 1.27))))
  (pin "2")
  (pin "1"))
 (symbol
  (lib_id "power:+3.3V")
  (at 125.73 33.02 0)
  (unit 1)
  (body_style 1)
  (exclude_from_sim no)
  (in_bom yes)
  (on_board yes)
  (in_pos_files yes)
  (dnp no)
  (fields_autoplaced yes)
  (property "Reference" "#PWR058" (at 125.73 36.83 0) (hide yes) (show_name no) (do_not_autoplace no) (effects (font (size 1.27 1.27))))
  (property "Value" "+3.3V" (at 125.73 27.94 0) (show_name no) (do_not_autoplace no) (effects (font (size 1.27 1.27))))
  (property "Footprint" "" (at 125.73 33.02 0) (hide yes) (show_name no) (do_not_autoplace no) (effects (font (size 1.27 1.27))))
  (property "Datasheet" "" (at 125.73 33.02 0) (hide yes) (show_name no) (do_not_autoplace no) (effects (font (size 1.27 1.27))))
  (property "Description" "Power symbol creates a global label with name \"+3.3V\"" (at 125.73 33.02 0) (hide yes) (show_name no) (do_not_autoplace no) (effects (font (size 1.27 1.27))))
  (pin "1"))
 (symbol
  (lib_id "Power_Protection:USBLC6-4SC6")
  (at 168.91 114.3 270)
  (unit 1)
  (body_style 1)
  (exclude_from_sim no)
  (in_bom yes)
  (on_board yes)
  (in_pos_files yes)
  (dnp no)
  (fields_autoplaced yes)
  (property "Reference" "U8" (at 167.64 124.46 90) (show_name no) (do_not_autoplace no) (effects (font (size 1.27 1.27))))
  (property "Value" "USBLC6-4SC6" (at 167.64 121.92 90) (show_name no) (do_not_autoplace no) (effects (font (size 1.27 1.27))))
  (property "Footprint" "Package_TO_SOT_SMD:SOT-23-6" (at 158.75 116.84 0) (hide yes) (show_name no) (do_not_autoplace no) (effects (font (size 1.27 1.27)
    (italic yes)) (justify left)))
  (property "Datasheet" "https://www.st.com/resource/en/datasheet/usblc6-4.pdf" (at 156.21 116.84 0) (hide yes) (show_name no) (do_not_autoplace no) (effects (font (size 1.27 1.27)) (justify left)))
  (property "Description" "Very low capacitance ESD protection diode, 4 data-line, SOT-23-6" (at 168.91 114.3 0) (hide yes) (show_name no) (do_not_autoplace no) (effects (font (size 1.27 1.27))))
  (pin "1")
  (pin "3")
  (pin "6")
  (pin "5")
  (pin "2")
  (pin "4"))
 (symbol
  (lib_id "Device:R")
  (at 90.17 68.58 0)
  (unit 1)
  (body_style 1)
  (exclude_from_sim no)
  (in_bom yes)
  (on_board yes)
  (in_pos_files yes)
  (dnp no)
  (fields_autoplaced yes)
  (property "Reference" "R19" (at 92.7856 67.3099 0) (show_name no) (do_not_autoplace no) (effects (font (size 1.27 1.27)) (justify left)))
  (property "Value" "47K" (at 92.7856 69.8499 0) (show_name no) (do_not_autoplace no) (effects (font (size 1.27 1.27)) (justify left)))
  (property "Footprint" "Resistor_SMD:R_0603_1608Metric" (at 88.392 68.58 90) (hide yes) (show_name no) (do_not_autoplace no) (effects (font (size 1.27 1.27))))
  (property "Datasheet" "" (at 90.17 68.58 0) (hide yes) (show_name no) (do_not_autoplace no) (effects (font (size 1.27 1.27))))
  (property "Description" "Resistor" (at 90.17 68.58 0) (hide yes) (show_name no) (do_not_autoplace no) (effects (font (size 1.27 1.27))))
  (pin "1")
  (pin "2"))
 (symbol
  (lib_id "power:GND")
  (at 153.67 116.84 0)
  (unit 1)
  (body_style 1)
  (exclude_from_sim no)
  (in_bom yes)
  (on_board yes)
  (in_pos_files yes)
  (dnp no)
  (fields_autoplaced yes)
  (property "Reference" "#PWR052" (at 153.67 123.19 0) (hide yes) (show_name no) (do_not_autoplace no) (effects (font (size 1.27 1.27))))
  (property "Value" "GND" (at 153.67 121.92 0) (show_name no) (do_not_autoplace no) (effects (font (size 1.27 1.27))))
  (property "Footprint" "" (at 153.67 116.84 0) (hide yes) (show_name no) (do_not_autoplace no) (effects (font (size 1.27 1.27))))
  (property "Datasheet" "" (at 153.67 116.84 0) (hide yes) (show_name no) (do_not_autoplace no) (effects (font (size 1.27 1.27))))
  (property "Description" "Power symbol creates a global label with name \"GND\" , ground" (at 153.67 116.84 0) (hide yes) (show_name no) (do_not_autoplace no) (effects (font (size 1.27 1.27))))
  (pin "1")))
